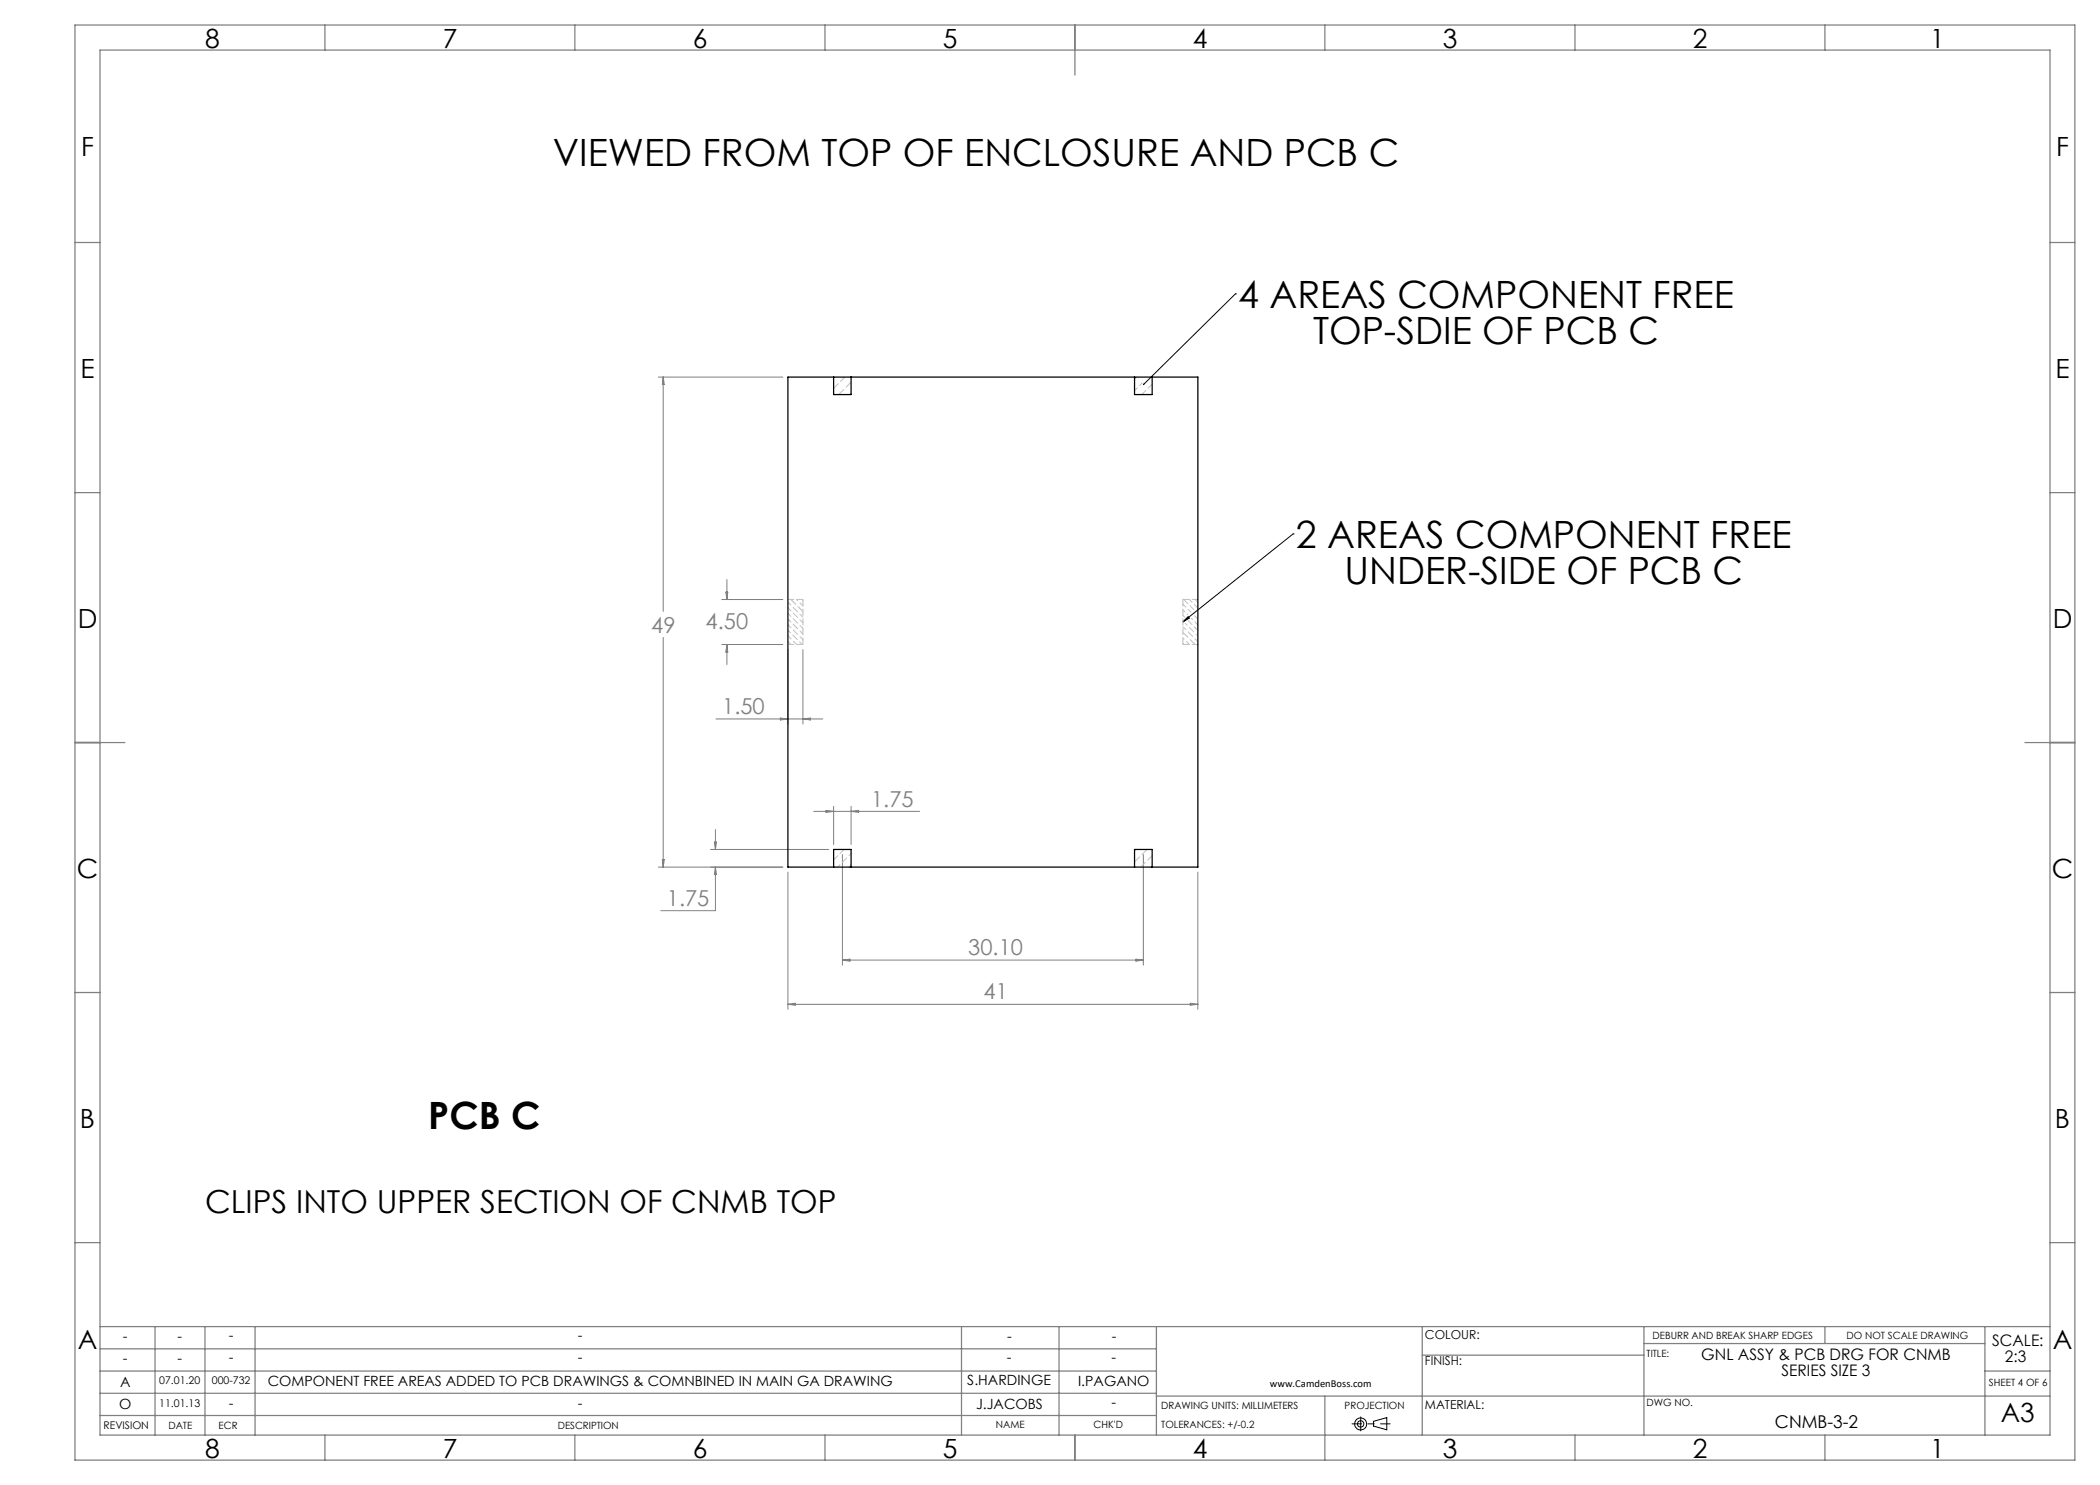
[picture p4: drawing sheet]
<svg xmlns="http://www.w3.org/2000/svg" width="420mm" height="297mm" viewBox="0 0 420 297" stroke-linecap="round" stroke-linejoin="round" font-family="sans-serif">
<g fill="none" stroke="#000" stroke-width=".2">
<path d="M247.1 58.8h.1M247.1 58.8l-18.4 18.1M258.6 106.8h.1M258.6 106.8l-22 17.6M236.6 124.4l1-1.1 .3 .3zM274.7 284.3l2.7-.8v2.5l-2.7-.8z"/>
<circle cx="272.1" cy="284.8" r="1.19"/>
<circle cx="272.1" cy="284.8" r=".64"/>
</g>
<path d="M270.4 284.8h7.6" fill="none" stroke="#000" stroke-width=".2" stroke-dasharray="15.2 1.3 1.3 1.3" stroke-dashoffset="13.3"/>
<path d="M272.1 283.4v2.8" fill="none" stroke="#000" stroke-width=".2" stroke-dasharray="15.2 1.3 1.3 1.3"/>
<g fill="none" stroke="#808080" stroke-width=".25">
<path d="M15 5h400v287h-400zM20 10h390v277h-390zM65 5v5M115 5v5M165 5v5M215 5v10M265 5v5M315 5v5M365 5v5M15 48.5h5M410 48.5h5M15 98.5h5"/>
<path d="M410 98.5h5M15 148.5h10M405 148.5h10M15 198.5h5M410 198.5h5M15 248.5h5M410 248.5h5M20 274.2h211.3M20 265.3h390M20 278.7h211.3M20 269.8h211.3M31 265.3v21.7"/>
<path d="M41 265.3v21.7M51 265.3v21.7M192.3 265.3v21.7M211.8 265.3v21.7M231.3 265.3v21.7M231.3 279.2h178.7M265 279.2v12.8M284.4 271h44.4M284.4 265.3v21.7M328.8 265.3v21.7M328.8 268.7h68.2M365 265.3v3.4"/>
<path d="M397 274.2h13M397 265.3v21.7M20 283.1h211.3M65 287v5M115 287v5M165 287v5M215 287v5M315 287v5M365 287v5"/>
</g>
<path d="M215 5v5M15 148.5h5M410 148.5h5M215 287v5" fill="none" stroke="#808080" stroke-width=".35"/>
<g fill="none" stroke="#808080" stroke-width=".2">
<path d="M131.7 75.4h24.9M132.6 75.4v46.9M132.6 75.4l.3 1.5h-.4zM144.4 119.9h12.2M145.2 118.4h.4l-.2 1.5zM145.4 115.9v4M132.6 127.5v45.9M144.4 128.9h12.2M145.4 128.9v4M145.4 128.9l.2 1.5h-.4zM157.6 129.9v14.9M160.6 129.9v14.9"/>
<path d="M143.2 143.8h21.4M156.1 143.6l1.5 .2-1.5 .2zM160.6 143.8l1.5-.2v.4zM131.7 173.4h24.9M132.5 171.9h.4l-.3 1.5zM142.1 169.9h23.6M142.9 168.4h.4l-.2 1.5zM143.1 173.4v8.7h-10.9M143.1 165.9v4M143.1 173.4l.2 1.5h-.4zM157.6 174.4v27.5M162.7 162.3h21.2"/>
<path d="M165.2 162.1l1.5 .2-1.5 .2zM166.7 161.3v7.6M168.5 170.9v22.1M170.2 161.3v7.6M170.2 162.3l1.5-.2v.4zM228.7 170.9v22.1M239.6 174.4v27.5M168.5 192h60.2M168.5 192l1.5-.2v.4zM227.2 191.8l1.5 .2-1.5 .2zM157.6 200.9h82M157.6 200.9l1.5-.2v.3z"/>
<path d="M238.1 200.7l1.5 .2-1.5 .1z"/>
</g>
<path d="M230.4 76.8l-2 2.1M160.6 119.9h-3M236.6 119.9h3M236.7 119.9l2.1 2.1M160.6 128.9h-3M236.6 128.9h3M168.8 169.9l-2.1 2.1" fill="none" stroke="#c0c0c0" stroke-width=".2" stroke-dasharray="1.3 .6" stroke-dashoffset=".1"/>
<path d="M158.2 119.9l2.4 2.4M160.6 119.9v9M236.6 119.9v9M236.6 126.5l2.4 2.4" fill="none" stroke="#c0c0c0" stroke-width=".2" stroke-dasharray="1.3 .6" stroke-dashoffset="-.1"/>
<path d="M166.8 75.4h-.1M169 75.4l-2.3 2.3M170.2 78.7l-.2 .2M227.4 75.4l-.5 .4M160.4 119.9l.2 .2M236.6 128.7l.2 .2M236.6 123.1l.3 .4M239.5 122.7h.1M170.2 172.9l-.4 .5M227.2 169.9l-.3 .2M230.4 171.1l-2.2 2.3M230.4 173.4h.1" fill="none" stroke="#c0c0c0" stroke-width=".2" stroke-dasharray="1.3 .6"/>
<path d="M170.2 76.4l-2.4 2.5M229.4 169.9l-2.5 2.5" fill="none" stroke="#c0c0c0" stroke-width=".2" stroke-dasharray="1.3 .6" stroke-dashoffset="-.2"/>
<path d="M228.5 76.6l-1.6 1.5M237.9 119.9l1.5 1.6M157.6 126l2.8 2.9M236.6 120.9l1.6 1.6M238.9 123.2l.7 .7" fill="none" stroke="#c0c0c0" stroke-width=".2" stroke-dasharray="1.3 .6" stroke-dashoffset=".5"/>
<path d="M170.2 170.7l-2.7 2.7" fill="none" stroke="#c0c0c0" stroke-width=".2" stroke-dasharray="1.3 .6" stroke-dashoffset=".6"/>
<path d="M239 119.9l.6 .6M157.6 128.3l.6 .6M157.6 127.2l1.7 1.7M157.6 124.9l3 3M157.6 123.8l3 3M157.6 122.7l3 3M157.6 121.6l3 3M157.6 120.4l3 3M236.6 125.3l3 3" fill="none" stroke="#c0c0c0" stroke-width=".2" stroke-dasharray="1.3 .6" stroke-dashoffset=".4"/>
<path d="M159.3 119.9l1.3 1.3M236.6 127.6l1.3 1.3M238.3 123.7l1.3 1.3" fill="none" stroke="#c0c0c0" stroke-width=".2" stroke-dasharray="1.3 .6" stroke-dashoffset=".9"/>
<path d="M236.6 122l1 1M237 124.7l2.6 2.5" fill="none" stroke="#c0c0c0" stroke-width=".2" stroke-dasharray="1.3 .6" stroke-dashoffset=".7"/>
<path d="M237.7 124.2l1.9 1.9" fill="none" stroke="#c0c0c0" stroke-width=".2" stroke-dasharray="1.3 .6" stroke-dashoffset=".2"/>
<path d="M228.6 76.8v.1h.1l-.1 .1h.2l.1-.1zM236.6 124.4l1-1.1 .3 .3z" fill="#000"/>
<path d="M157.6 75.4h82v98h-82zM166.7 75.4v3.5h3.5v-3.5M226.9 75.4v3.5h3.5v-3.5M166.7 173.4v-3.5h3.5v3.5M226.9 173.4v-3.5h3.5v3.5" fill="none" stroke="#000" stroke-width=".25"/>
<g font-size="7.5">
<text x="110.6" y="33.3">VIEWED FROM TOP OF ENCLOSURE AND PCB C</text>
<text x="247.6" y="61.6">4 AREAS COMPONENT FREE</text>
<text x="262.6" y="68.9">TOP-SDIE OF PCB C</text>
<text x="259.2" y="109.6">2 AREAS COMPONENT FREE</text>
<text x="268.9" y="116.9">UNDER-SIDE OF PCB C</text>
<text x="85.7" y="225.9">PCB C</text>
</g>
<text font-size="6.3" x="41" y="242.5">CLIPS INTO UPPER SECTION OF CNMB TOP</text>
<g font-size="5.3">
<text x="41" y="9.5">8</text>
<text x="88.5" y="9.5">7</text>
<text x="138.5" y="9.5">6</text>
<text x="188.5" y="9.5">5</text>
<text x="238.5" y="9.5">4</text>
<text x="288.5" y="9.5">3</text>
<text x="338.5" y="9.5">2</text>
<text x="386" y="9.5">1</text>
<text x="16.2" y="31.3">F</text>
<text x="411.2" y="31.3">F</text>
<text x="16.1" y="75.5">E</text>
<text x="411.1" y="75.5">E</text>
<text x="15.5" y="125.5">D</text>
<text x="410.5" y="125.5">D</text>
<text x="15.4" y="175.5">C</text>
<text x="410.4" y="175.5">C</text>
<text x="16" y="225.5">B</text>
<text x="411" y="225.5">B</text>
<text x="15.5" y="269.8">A</text>
<text x="410.5" y="269.8">A</text>
<text x="400.2" y="284.5">A3</text>
<text x="41" y="291.5">8</text>
<text x="88.5" y="291.5">7</text>
<text x="138.5" y="291.5">6</text>
<text x="188.5" y="291.5">5</text>
<text x="238.5" y="291.5">4</text>
<text x="288.5" y="291.5">3</text>
<text x="338.5" y="291.5">2</text>
<text x="386" y="291.5">1</text>
</g>
<g font-size="4.4" fill="#808080">
<text x="141.1" y="125.7">4.50</text>
<text x="130.2" y="126.5">49</text>
<text x="144.4" y="142.8">1.50</text>
<text x="174.2" y="161.3">1.75</text>
<text x="133.4" y="181.2">1.75</text>
<text x="193.7" y="191.1">30.10</text>
<text x="196.7" y="199.9">41</text>
</g>
<text font-size="3.5" x="355" y="285.6">CNMB-3-2</text>
<g font-size="3.2">
<text x="398.4" y="269.3">SCALE:</text>
<text x="340.2" y="272">GNL ASSY &amp; PCB DRG FOR CNMB</text>
<text x="356.3" y="275.2">SERIES SIZE 3</text>
<text x="401" y="272.5">2:3</text>
</g>
<g font-size="2.8">
<text x="24.6" y="268.2">-</text>
<text x="35.5" y="268.2">-</text>
<text x="45.8" y="267.9">-</text>
<text x="115.6" y="267.9">-</text>
<text x="201.4" y="268.3">-</text>
<text x="222.4" y="268.3">-</text>
<text x="24.6" y="272.7">-</text>
<text x="35.5" y="272.7">-</text>
<text x="45.8" y="272.4">-</text>
<text x="115.6" y="272.4">-</text>
<text x="201.4" y="272.4">-</text>
<text x="222.3" y="272.4">-</text>
<text x="23.8" y="281.9">O</text>
<text x="24" y="277.4">A</text>
<text x="45.8" y="281.6">-</text>
<text x="53.6" y="277.1">COMPONENT FREE AREAS ADDED TO PCB DRAWINGS &amp; COMNBINED IN MAIN GA DRAWING</text>
<text x="115.6" y="281.6">-</text>
<text x="193.5" y="276.9">S.HARDINGE</text>
<text x="195.2" y="281.7">J.JACOBS</text>
<text x="215.6" y="277.1">I.PAGANO</text>
<text x="222.3" y="281.5">-</text>
</g>
<g font-size="2.5">
<text x="285" y="267.8">COLOUR:</text>
<text x="285" y="273">FINISH:</text>
<text x="285" y="281.7">MATERIAL:</text>
</g>
<g font-size="2.1">
<text x="31.8" y="281.3">11.01.13</text>
<text x="31.8" y="276.8">07.01.20</text>
<text x="42.4" y="276.8">000-732</text>
<text x="254" y="277.3">www.CamdenBoss.com</text>
<text x="20.7" y="285.9">REVISION</text>
</g>
<g font-size="2">
<text x="330.5" y="267.7">DEBURR AND BREAK SHARP EDGES</text>
<text x="369.3" y="267.7">DO NOT SCALE DRAWING</text>
<text x="329.3" y="271.4">TITLE:</text>
<text x="232.2" y="281.7">DRAWING UNITS: MILLIMETERS</text>
<text x="268.9" y="281.7">PROJECTION</text>
<text x="329.3" y="281.2">DWG NO.</text>
<text x="397.8" y="277.2">SHEET 4 OF 6</text>
<text x="33.7" y="285.8">DATE</text>
<text x="43.7" y="285.8">ECR</text>
<text x="111.6" y="285.8">DESCRIPTION</text>
<text x="199.2" y="285.6">NAME</text>
<text x="218.7" y="285.6">CHK'D</text>
<text x="232.2" y="285.6">TOLERANCES: +/-0.2</text>
</g>
</svg>
